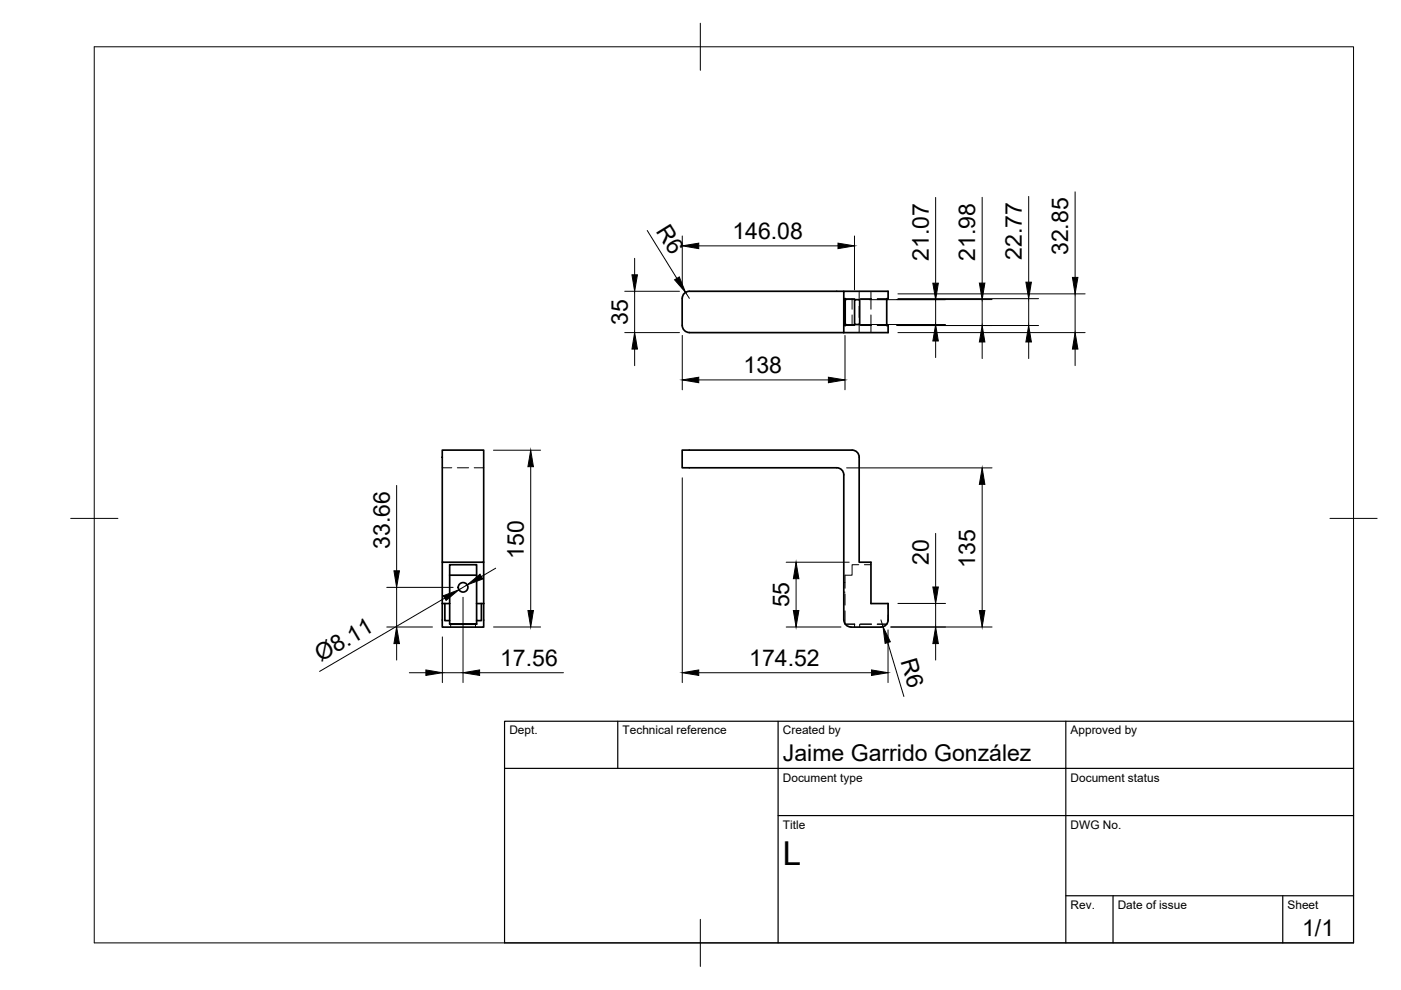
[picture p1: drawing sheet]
<svg xmlns="http://www.w3.org/2000/svg" width="297mm" height="210mm" viewBox="0 0 297 210" stroke-linecap="round" stroke-linejoin="round" font-family="sans-serif">
<!-- layer: Visible -->
<g fill="none" stroke="#000" stroke-width=".36">
<path d="M178.9 61.8h-32.8a1.49 1.49 0 0 0-1.4 1.4l-.1 5.8a1.54 1.54 0 0 0 1.5 1.5h32.8M178.9 61.8h9.4v1.5h-.3v5.7h.3v1.5h-9.4zM179.2 63.3v5.7zM181.2 63.5h1.1v5.3h-1.1zM188 63.5h.1M188 68.8h.1M93.8 95.4h8.8v23.8h-8.8zM180.7 95.4h-36.1v3.8h32.8a1.49 1.49 0 0 1 1.5 1.5M180.7 95.4a1.49 1.49 0 0 1 1.5 1.5v22.3h2.5v8.8h3.6v3.5a1.49 1.49 0 0 1-1.5 1.4l-6.4 .1a1.54 1.54 0 0 1-1.5-1.6M93.8 119.2v13.8h8.8v-13.8M178.9 100.7v30.8M93.8 128h1.5"/>
<path d="M94.3 128v3.6h1v-3.6M95.3 128v-8.3h5.7v8.3M95.3 131.6v.7h5.5M95.3 122h5.7M95.3 132.3h5.7M100.8 132.3h.1M101 128h1.6M101 128v3.6h1.1v-3.6M101 131.6v.7h-.2"/>
<circle cx="98.2" cy="124.5" r="1.02"/>
</g>
<!-- layer: Hidden -->
<g fill="none" stroke="#000" stroke-width=".21">
<path d="M178.9 65.1h.3M178.9 67.2h.3M179.2 69h2M179.2 63.3h2M179.2 63.5h2M179.2 68.8h2M180.7 63.3v2.3M180.7 66.8v2.2M182.2 61.8v1.9M182.2 65v2.3M182.2 68.5v2M182.4 69h2.4"/>
<path d="M182.4 63.3h2.4M182.4 63.5h2.4M182.4 68.8h2.4M184.7 66.8v3.7M184.7 61.8v3.8M186 69h2M186 63.3h2M186 63.5h2M186 68.8h2M93.8 99.2h2M97 99.2h2.4M100.5 99.2h2.1"/>
<path d="M182.1 119.7h-1.4v2.3h-1.5v2.7M183.3 119.7h1.4M95.5 132.3v.7M100.8 132.3v.7M178.9 123.5h.3M178.9 125.6h.3M179.2 125.9v2.4M179.2 129.5v2.8M179.2 132.3h2M181.2 132.3v.7M182.3 132.3v.7M182.4 132.3h2.4"/>
<path d="M188 132.3h-2M188.3 128v1.2M188.3 130.4v1.2"/>
</g>
<!-- layer: Visible -->
<g fill="#000">
<circle cx="179.2" cy="68.8" r=".18"/>
<circle cx="179.2" cy="63.5" r=".18"/>
</g>
<!-- layer: BORDER -->
<path d="M20 9.9h267v190h-267zM148.5 4.9v10M15 109.9h10M282 109.9h10M148.5 194.9v10" fill="none" stroke="#000" stroke-width=".21"/>
<!-- layer: TITLEBLOCK -->
<path d="M107 152.9h180v47h-180zM131 152.9v10M165 152.9v47M226 152.9v47M107 162.9h180M165 172.9h122M226 189.9h61M236 189.9v10M272 189.9v10" fill="none" stroke="#000" stroke-width=".25"/>
<!-- layer: FD_Dimensions -->
<g fill="none" stroke="#000" stroke-width=".21">
<path d="M134.6 54.8v3.5M137.2 48.9l6.3 10.1M144.7 50v11.2M148.1 52.1h29.6M181.2 50v11.4M198.4 41.9v18.1M208.2 41.8v18.2M218.1 41.6v18.2M227.9 40.7v18.1M132.5 70.5h11.6M132.5 61.8h11.6M134.6 61.8v8.7"/>
<path d="M134.6 74v3.5M144.7 71.1v11.5M145.4 62l.8 1.3M179.2 71.1v11.5M184.4 68.8h16.1M184.4 63.5h16.1M190.1 69h30.1M190.1 63.5h20.2M190.4 70.5h39.7M190.4 62.3h39.7M190.4 63.3h29.8M198.4 63.5v5.3"/>
<path d="M198.4 72.3v3.5M208.2 63.5v5.5M208.2 72.5v3.5M218.1 63.3v5.7M218.1 72.5v3.5M227.9 62.3v8.2M227.9 74v3.5M104.6 95.5h10M112.5 98.9v30.5M148.1 80.6h27.5M179.5 99.2h30.8M84.1 102.9v18.1"/>
<path d="M144.7 101.3v43.4M166.7 119.2h13.3M198.4 113.1v11.4M208.2 102.7v26.7M82 132.9h9.7M82 124.5h14.1M84.1 124.5v8.4M84.1 136.5v3.4M93.8 135v9.7M94.3 126.8l-26.5 15.6M98.2 126.6v18.1M99.1 124l-1.8 1"/>
<path d="M104.6 132.9h10M105.1 120.5l-3 1.8M166.7 132.9h11.6M168.8 122.7v6.7M186.8 131.4l.4 1.5M188.2 136.2l3.4 11.5M188.3 133.6v11.1M188.9 132.9h21.4M190.4 127.9h10.1M198.4 127.9v5M198.4 136.5v3.4M86.8 142.6h3.5"/>
<path d="M93.8 142.6h4.4M101.7 142.6h17.8M148.1 142.6h36.7"/>
</g>
<g fill="#000" stroke="#000" stroke-width=".21">
<path d="M134 58.3h1.1l-.5 3.5zM143 59.3l1-.6 1.4 3.3zM144.7 52.1l3.4-.5v1.1zM177.7 51.6l3.5 .5-3.5 .6zM217.5 59.8h1.2l-.6 3.5zM227.4 58.8h1.1l-.6 3.5zM134.6 70.5l.5 3.5h-1.1zM144.7 80.6l3.4-.6v1.1zM175.6 80l3.6 .6-3.6 .5zM198.4 68.8l.5 3.5h-1.1zM197.8 60h1.1l-.5 3.5zM208.2 69l.6 3.5h-1.2z"/>
<path d="M207.6 60h1.2l-.6 3.5zM218.1 69l.6 3.5h-1.2zM227.9 70.5l.6 3.5h-1.1zM112.5 95.5l.6 3.4h-1.2zM208.2 99.2l.6 3.5h-1.2zM84.1 132.9l.6 3.6h-1.2zM83.5 121h1.2l-.6 3.5zM94 126.3l3.3-1.3-2.7 2.3zM99.1 124l2.7-2.3 .6 1.1zM111.9 129.4h1.2l-.6 3.5zM168.2 129.4h1.2l-.6 3.5zM168.8 119.2l.6 3.5h-1.2z"/>
<path d="M187.2 132.9l1.6 3.2-1.1 .3zM198.4 132.9l.5 3.6h-1.1zM197.8 124.5h1.1l-.5 3.4zM207.6 129.4h1.2l-.6 3.5zM90.3 142l3.5 .6-3.5 .6zM98.2 142.6l3.5-.6v1.2zM144.7 142.6l3.4-.6v1.2zM184.8 142l3.5 .6-3.5 .6z"/>
</g>
<text font-size="7" x="166" y="183.4">L</text>
<g font-size="4.9">
<text x="139" y="49" transform="rotate(58 139 49)">R6</text>
<text x="155.3" y="50.7">146.08</text>
<text x="196.9" y="55.3" transform="rotate(-90 196.9 55.3)">21.07</text>
<text x="206.8" y="55.3" transform="rotate(-90 206.8 55.3)">21.98</text>
<text x="216.7" y="55.1" transform="rotate(-90 216.7 55.1)">22.77</text>
<text x="226.5" y="54.1" transform="rotate(-90 226.5 54.1)">32.85</text>
<text x="133.1" y="68.9" transform="rotate(-90 133.1 68.9)">35</text>
<text x="157.7" y="79.1">138</text>
<text x="82.6" y="116.3" transform="rotate(-90 82.6 116.3)">33.66</text>
<text x="111.1" y="118.4" transform="rotate(-90 111.1 118.4)">150</text>
<text x="196.9" y="119.7" transform="rotate(-90 196.9 119.7)">20</text>
<text x="206.8" y="120.3" transform="rotate(-90 206.8 120.3)">135</text>
<text x="167.3" y="128.8" transform="rotate(-90 167.3 128.8)">55</text>
<text x="68" y="140.4" transform="rotate(-30 68 140.4)">Ø8.11</text>
<text x="106" y="141.2">17.56</text>
<text x="158.9" y="141.2">174.52</text>
<text x="190.9" y="140.1" transform="rotate(73 190.9 140.1)">R6</text>
<text x="166" y="161.4">Jaime Garrido González</text>
<text x="276.1" y="198.6">1/1</text>
</g>
<g font-size="2.5">
<text x="108" y="155.7">Dept.</text>
<text x="132" y="155.7">Technical reference</text>
<text x="166" y="155.7">Created by</text>
<text x="227" y="155.7">Approved by</text>
<text x="166" y="165.7">Document type</text>
<text x="227" y="165.7">Document status</text>
<text x="166" y="175.7">Title</text>
<text x="227" y="175.7">DWG No.</text>
<text x="227" y="192.7">Rev.</text>
<text x="237" y="192.7">Date of issue</text>
<text x="273" y="192.7">Sheet</text>
</g>
</svg>
